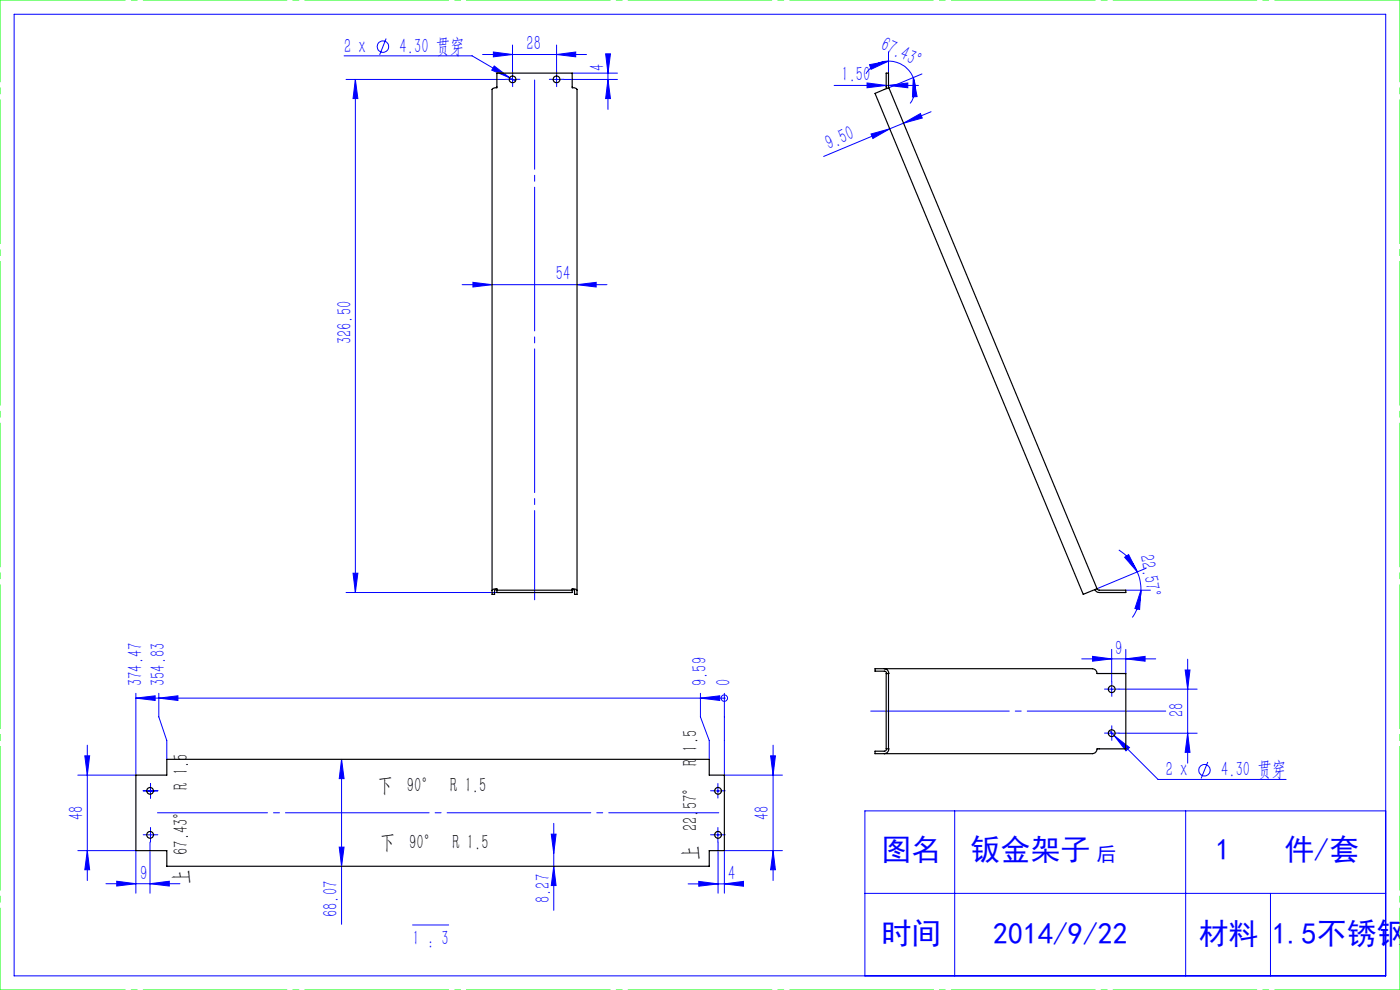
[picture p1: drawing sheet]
<svg xmlns="http://www.w3.org/2000/svg" width="297mm" height="210mm" viewBox="0 0 297 210" stroke-linecap="round" stroke-linejoin="round" font-family="sans-serif">
<g fill="none" stroke="#00f" stroke-width=".21">
<path d="M3 3h291v204h-291zM73 11.8h27.2l7.9 4.7M73.4 16.9h33.8M75.4 16.9l.5 4h-1zM75.4 16.9v108.8M81.9 8.2l-1.4 3.4M102.4 11.6h22M104.7 11l4 .6-4 .5zM104.8 14l3.3 2.5-3.8-1.6zM107.9 16.9h1.7M108.1 16.5l1.3 .7M108.7 16v1.7"/>
<path d="M108.7 9.6v5.7M117.2 16.9h1.7M118.1 16v1.7M118.1 11.6l4-.6v1.1zM118.1 9.6v5.7M119.6 16.9h11.4M121.4 15.5h9.6M128.5 11.4h1l-.5 4.1zM129 16.9l.5 4h-1zM129 12.1v11.1M177 18.1h17.8M183.9 17.6l4.1 .5-4.1 .5z"/>
<path d="M184.5 13.7l4-.7-3.7 1.7zM188.5 11v4.5M188.5 13a5.7 5.7 0 0 1 5.2 3.4M188.5 13a5.6 5.6 0 0 0-4.8 2.7M188.5 18.1l4.1-.5v1zM193.7 16.4l.9 4.1-1 .1zM193.7 16.4a5.8 5.8 0 0 1-.6 5.5M195.6 15.7l-7 2.9M184.8 28.4l3.9-1.1-3.5 2.1zM188.7 27.3l-14 5.9M191.7 26.1l3.6-2 .4 .9zM191.7 26.1l-3 1.2"/>
<path d="M197.5 23.7l-5.8 2.4M100.3 59.9l4.1 .5-4.1 .5zM98 60.4h30.8M122.4 60.4l4.1-.5v1zM237.3 116.7a9.6 9.6 0 0 1 4 4.6M238.6 118.2l.8-.6 1.9 3.7zM73.4 125.7h32M74.9 121.6h1l-.5 4.1zM229.5 139.8h15.7M231.8 139.2l4 .6-4 .5zM235.8 137.8v6.8M238.8 125.2h5.3"/>
<path d="M238.8 139.8l4.1-.6v1.1zM238.8 137.8v5.1M241.3 121.3a9.2 9.2 0 0 1 .7 3.9M242 125.2l-.2 4.1-1-.2zM242 125.2a9.9 9.9 0 0 1-1.8 5.8M243.1 120.5l-10.4 4.4M252 139.8v22.1M18.5 158.1v28.7M28.8 148.1l4.1-.5v1zM28.8 148.1h124.9M28.8 147.1v17.3h-12.3M33.7 148.1l4-.5v1z"/>
<path d="M33.7 147.1v5l1.7 5v4M148.6 148.1l4.1-.5v1zM148.6 147.1v5l1.9 5v4M153.7 148.1h.1M153.7 147.1v17.3h12.3M164 158.1v28.7M235 146.2h1.7M235 155.5h1.7M235.3 155l10.4 10.3h27.1M235.8 145.4v1.6M235.8 154.7v1.6M236.4 156l3.2 2.6-.7 .7z"/>
<path d="M237.4 146.2h16.6M237.4 155.5h16.6M251.4 142.1h1l-.4 4.1zM252 155.5l.4 4.1h-1zM18 160.3h1l-.5 4.1zM31.1 177.1h1.6M31.1 167.8h1.6M31.8 178.6v10.9M31.9 166.9v1.7M31.9 176.3v1.6M72 179.7h1l-.5 4.1zM72.5 161.1l.5 4.1h-1z"/>
<path d="M72.5 161.1v35M116.9 176.9h1.1l-.5 4.1zM117.5 174.7v18.4M151.4 177.1h1.7M151.4 167.8h1.7M152.3 166.9v1.7M152.3 176.3v1.6M152.3 178.6v10.9M163.5 160.3h1l-.5 4.1zM202.5 172v35M251.5 172v35M256.2 161.6l-1.4 3.5"/>
<path d="M294 172h-110.5v35M16.5 180.4h12.3v9.1M18.5 180.4l.5 4.1h-1zM22.5 187.5h15.7M24.8 186.9l4 .6-4 .5zM31.8 187.5l4.1-.6v1.1zM87.5 196.2h7.7M117.5 183.8l.5 4h-1.1zM146 187.5h11.5M148.2 187l4.1 .5-4.1 .5zM153.7 187.5l4-.5v1zM164 180.4l.5 4.1h-1z"/>
<path d="M166 180.4h-12.3v9.1M183.5 189.5h110.5M269.5 189.5v17.5"/>
<circle cx="81.2" cy="9.9" r="1.2"/>
<circle cx="153.7" cy="148.1" r=".69"/>
<circle cx="255.5" cy="163.4" r="1.21"/>
</g>
<g fill="none" stroke="#00f" stroke-width=".21" stroke-dasharray="30.5 1.3 1.3 1.3">
<path d="M107.9 16.8h-.7M108.8 16v-.7M108.8 17.7v.7M109.6 16.8h.7M117.3 16.8h-.8M118.1 16v-.7M118.1 17.7v.7M118.9 16.8h.7M235 146.2h-.7M235 155.5h-.7M235.9 145.3v-.7M235.9 147v.7"/>
<path d="M235.9 154.7v-.7M235.9 156.3v.8M236.7 146.2h.7M236.7 155.5h.7M31.1 177.1h-.7M31.1 167.7h-.7M31.9 176.2v-.7M31.9 177.9v.7M31.9 166.9v-.7M31.9 168.6v.7M32.8 177.1h.7M32.8 167.7h.7"/>
<path d="M151.5 167.7h-.8M151.5 177.1h-.8M152.3 166.9v-.7M152.3 168.6v.7M152.3 176.2v-.7M152.3 177.9v.7M153.1 167.7h.7M153.1 177.1h.7"/>
</g>
<path d="M33.4 172.4h119.1" fill="none" stroke="#00f" stroke-width=".21" stroke-dasharray="30.5 1.3 1.3 1.3" stroke-dashoffset="7.1"/>
<path d="M113.4 17v110.2" fill="none" stroke="#00f" stroke-width=".21" stroke-dasharray="30.5 1.3 1.3 1.3" stroke-dashoffset="11.5"/>
<path d="M184.7 150.8h62.6" fill="none" stroke="#00f" stroke-width=".21" stroke-dasharray="30.5 1.3 1.3 1.3" stroke-dashoffset="1.1"/>
<path d="M0 0h297M0 210h297" fill="none" stroke="#0f0" stroke-width=".21" stroke-dasharray="30.5 1.3 1.3 1.3" stroke-dashoffset="3.9"/>
<path d="M0 210v-210M297 210v-210" fill="none" stroke="#0f0" stroke-width=".21" stroke-dasharray="30.5 1.3 1.3 1.3" stroke-dashoffset="13.1"/>
<g fill="#00f">
<path d="M148.6 148.1l4.1-.5v1zM33.7 148.1l4-.5v1zM28.8 148.1l4.1-.5v1z"/>
<path d="M242 125.2l-.2 4.1-1-.2zM238.6 118.2l.8-.6 1.9 3.7z"/>
<path d="M193.7 16.4l.9 4.1-1 .1zM184.5 13.7l4-.7-3.7 1.7z"/>
<path d="M183.9 17.6l4.1 .5-4.1 .5zM188.5 18.1l4.1-.5v1zM104.8 14l-.5 .9 3.8 1.6zM104.7 11l4 .6-4 .5zM118.1 11.6l4-.6v1.1zM231.8 139.2l4 .6-4 .5zM238.8 139.8l4.1-.6v1.1zM236.4 156l2.5 3.3 .7-.7z"/>
<path d="M184.8 28.4l3.9-1.1-3.5 2.1zM191.7 26.1l3.6-2 .4 .9z"/>
<path d="M129 16.9l.5 4h-1zM128.5 11.4h1l-.5 4.1zM252 155.5l.4 4.1h-1zM251.4 142.1h1l-.4 4.1z"/>
<path d="M72 179.7h1l-.5 4.1zM72.5 161.1l.5 4.1h-1z"/>
<path d="M18 160.3h1l-.5 4.1zM18.5 180.4l.5 4.1h-1zM163.5 160.3h1l-.5 4.1zM164 180.4l.5 4.1h-1zM75.4 16.9l.5 4h-1zM74.9 121.6h1l-.5 4.1z"/>
<path d="M116.9 176.9h1.1l-.5 4.1zM117.5 183.8l.5 4h-1.1z"/>
<path d="M100.3 59.9l4.1 .5-4.1 .5zM122.4 60.4l4.1-.5v1z"/>
<path d="M148.2 187l4.1 .5-4.1 .5zM153.7 187.5l4-.5v1zM24.8 186.9l4 .6-4 .5zM31.8 187.5l4.1-.6v1.1z"/>
</g>
<g fill="none" stroke="#000" stroke-width=".25">
<path d="M188.6 18.6l-3 1.2 44.2 106.3 2.9-1.2M188.6 18.6l-.1-3.1h-.5l.1 3.3M188.6 18.6l44.1 106.3M105.4 125.2v-.3a1 1 0 0 0-1 .4M105.4 125.1l-.5 .1v.9h-.5v-107.1l.4-.3 .6-.1v-3.1h16v3.1l.6 .1 .4 .3v107.1h-.5v-.9l-.5-.1M105.4 125.2v.5h16v-.5M105.4 125.2h16M121.4 125.2v-.3a1 1 0 0 1 1 .4M232.7 124.9l.5 .3h5.6v.5h-5.6a1.07 1.07 0 0 1-1-.6M187.6 141.8a.9 .9 0 0 1 .9 1.1M188.1 142.9a.43 .43 0 0 0-.5-.5h-2v-.6h46.2a1.36 1.36 0 0 1 1 1.1h6v15.9h-5.7a.33 .33 0 0 0-.3 .1 .33 .33 0 0 0-.1 .3l-.4 .5-.5 .2h-46.2v-.6h2a.43 .43 0 0 0 .5-.5M188.5 158.8a.9 .9 0 0 1-.9 1.1"/>
<path d="M188.5 142.9h-.5v15.9h.5M188.5 142.9v15.9M28.8 164.4h6.6v-3.3h115.1v3.3h3.2v16h-3.2v3.4h-115.1v-3.4h-6.6z"/>
<circle cx="108.7" cy="16.8" r=".73"/>
<circle cx="118.1" cy="16.8" r=".72"/>
<circle cx="235.8" cy="146.2" r=".72"/>
<circle cx="235.9" cy="155.5" r=".73"/>
<circle cx="31.8" cy="177.1" r=".73"/>
<circle cx="31.8" cy="167.8" r=".72"/>
<circle cx="152.3" cy="177.1" r=".72"/>
<circle cx="152.3" cy="167.8" r=".71"/>
</g>
<g font-size="6.3" fill="#00f">
<text x="187" y="182.5">图名</text>
<text x="205.9" y="182.5">钣金架子</text>
<text x="257.8" y="182.5">1</text>
<text x="272.5" y="182.5">件/套</text>
<text x="187" y="200.3">时间</text>
<text x="210.7" y="200.3">2014/9/22</text>
<text x="254.3" y="200.3">材料</text>
<text x="269.9" y="200.3">1.5不锈钢</text>
</g>
<g font-size="4.4" fill="#00f">
<text x="73" y="11.2">2 x</text>
<text x="84.8" y="11.2">4.30 贯穿</text>
<text x="111.7" y="10.7">28</text>
<text x="186.6" y="10.4" transform="rotate(26 186.6 10.4)">67.43°</text>
<text x="128.1" y="15.1" transform="rotate(-90 128.1 15.1)">4</text>
<text x="178.5" y="17.2">1.50</text>
<text x="175.8" y="31.8" transform="rotate(-23 175.8 31.8)">9.50</text>
<text x="117.9" y="59.5">54</text>
<text x="74.5" y="73" transform="rotate(-90 74.5 73)">326.50</text>
<text x="241.8" y="117.9" transform="rotate(80 241.8 117.9)">22.57°</text>
<text x="236.6" y="138.9">9</text>
<text x="30.1" y="145.5" transform="rotate(-90 30.1 145.5)">374.47</text>
<text x="35" y="145.5" transform="rotate(-90 35 145.5)">354.83</text>
<text x="149.9" y="145.5" transform="rotate(-90 149.9 145.5)">9.59</text>
<text x="155" y="145.5" transform="rotate(-90 155 145.5)">0</text>
<text x="251.1" y="152.1" transform="rotate(-90 251.1 152.1)">28</text>
<text x="247.3" y="164.7">2 x</text>
<text x="259.1" y="164.7">4.30 贯穿</text>
<text x="17.7" y="173.9" transform="rotate(-90 17.7 173.9)">48</text>
<text x="163.1" y="173.9" transform="rotate(-90 163.1 173.9)">48</text>
<text x="29.8" y="186.6">9</text>
<text x="116.6" y="191.5" transform="rotate(-90 116.6 191.5)">8.27</text>
<text x="154.5" y="186.6">4</text>
<text x="71.6" y="194.5" transform="rotate(-90 71.6 194.5)">68.07</text>
<text x="87.5" y="200.5">1 : 3</text>
</g>
<g font-size="4.4">
<text x="80.2" y="168">下 90° R 1.5</text>
<text x="80.7" y="180.1">下 90° R 1.5</text>
<text x="147.9" y="182.4" transform="rotate(-90 147.9 182.4)">上 22.57° R 1.5</text>
<text x="39.8" y="187.4" transform="rotate(-90 39.8 187.4)">上 67.43° R 1.5</text>
</g>
<text font-size="4.2" fill="#00f" x="232.6" y="182.7">后</text>
</svg>
